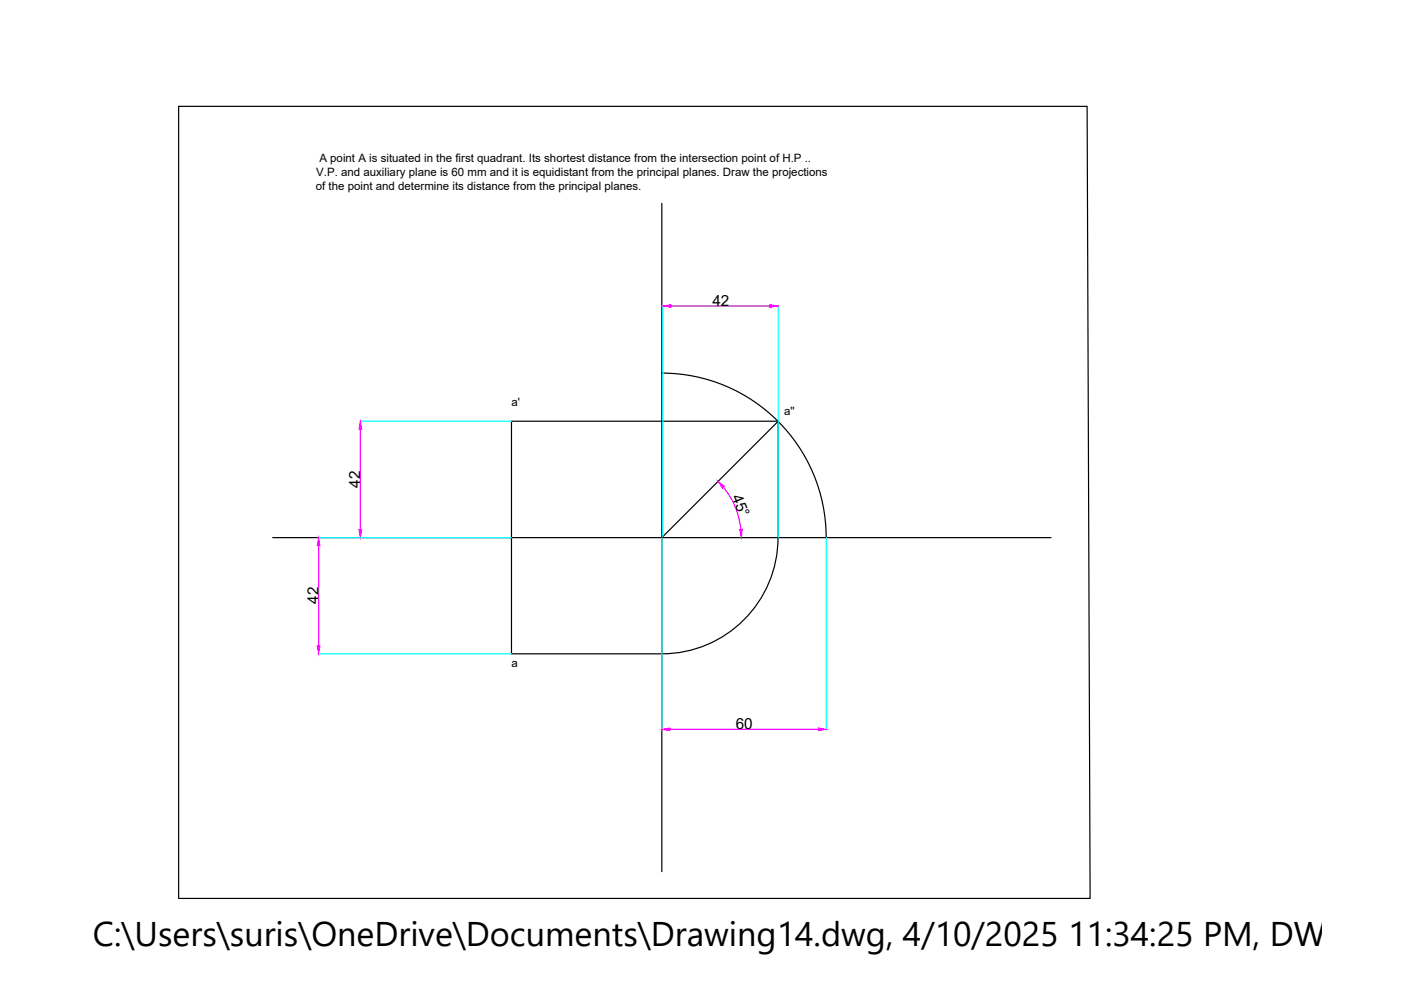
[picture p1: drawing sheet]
<svg xmlns="http://www.w3.org/2000/svg" width="297mm" height="210mm" viewBox="0 0 297 210" stroke-linecap="round" stroke-linejoin="round" font-family="sans-serif">
<!-- layer: 0 -->
<path d="M37.9 22.5h192.6l.6 168h-193.2zM140.3 43.1v141.7M140.3 79.1a34.9 34.9 0 0 1 34.9 34.9M165 89.3h-56.6v49.3h31.9a24.7 24.7 0 0 0 24.7-24.6M57.8 114h165M140.3 114l24.7-24.7v24.7" fill="none" stroke="#000" stroke-width=".25"/>
<path d="M140.5 64.8v48.9M165 64.8v49.1M76.3 89.3h32.1M67.4 114h41M140.3 114v40.8M175.2 114v40.8M67.4 138.6h41" fill="none" stroke="#0ff" stroke-width=".25"/>
<path d="M142.3 64.9h20.9M76.4 91v21.3M67.5 115.7v21.2M153.4 103.3a16.9 16.9 0 0 1 3.7 8.9M142.1 154.6h31.4" fill="none" stroke="#f0f" stroke-width=".25"/>
<g fill="#f0f" stroke="#f0f" stroke-width=".21">
<path d="M140.3 154.6l1.8-.3v.6z"/>
<path d="M173.5 154.3l1.7 .3-1.7 .3z"/>
<path d="M140.5 64.9l1.8-.3v.6z"/>
<path d="M163.2 64.6l1.8 .3-1.8 .3z"/>
<path d="M76.1 112.3h.6l-.3 1.7z"/>
<path d="M76.4 89.3l.3 1.7h-.6z"/>
<path d="M67.3 136.9h.5l-.3 1.7z"/>
<path d="M67.5 114l.3 1.7h-.5z"/>
<path d="M156.8 112.3l.6-.1-.2 1.8z"/>
<path d="M152.3 102.1l1.3 1.1-.4 .3z"/>
</g>
<text font-size="7.3" x="19.7" y="200.6">C:\Users\suris\OneDrive\Documents\Drawing14.dwg, 4/10/2025 11:34:25 PM, DWG To</text>
<g font-size="3.2">
<text x="151" y="64.8">42</text>
<text x="76.4" y="103.4" transform="rotate(-90 76.4 103.4)">42</text>
<text x="155.1" y="105.3" transform="rotate(68 155.1 105.3)">45°</text>
<text x="67.5" y="128" transform="rotate(-90 67.5 128)">42</text>
<text x="156" y="154.5">60</text>
</g>
<g font-size="2.4">
<text x="67.7" y="34.4">A point A is situated in the first quadrant. Its shortest distance from the intersection point of H.P ..</text>
<text x="67" y="40.2">of the point and determine its distance from the principal planes.</text>
<text x="67" y="37.3">V.P. and auxiliary plane is 60 mm and it is equidistant from the principal planes. Draw the projections</text>
<text x="108.4" y="86.1">a'</text>
<text x="166.2" y="88.1">a''</text>
<text x="108.4" y="141.5">a</text>
</g>
</svg>
